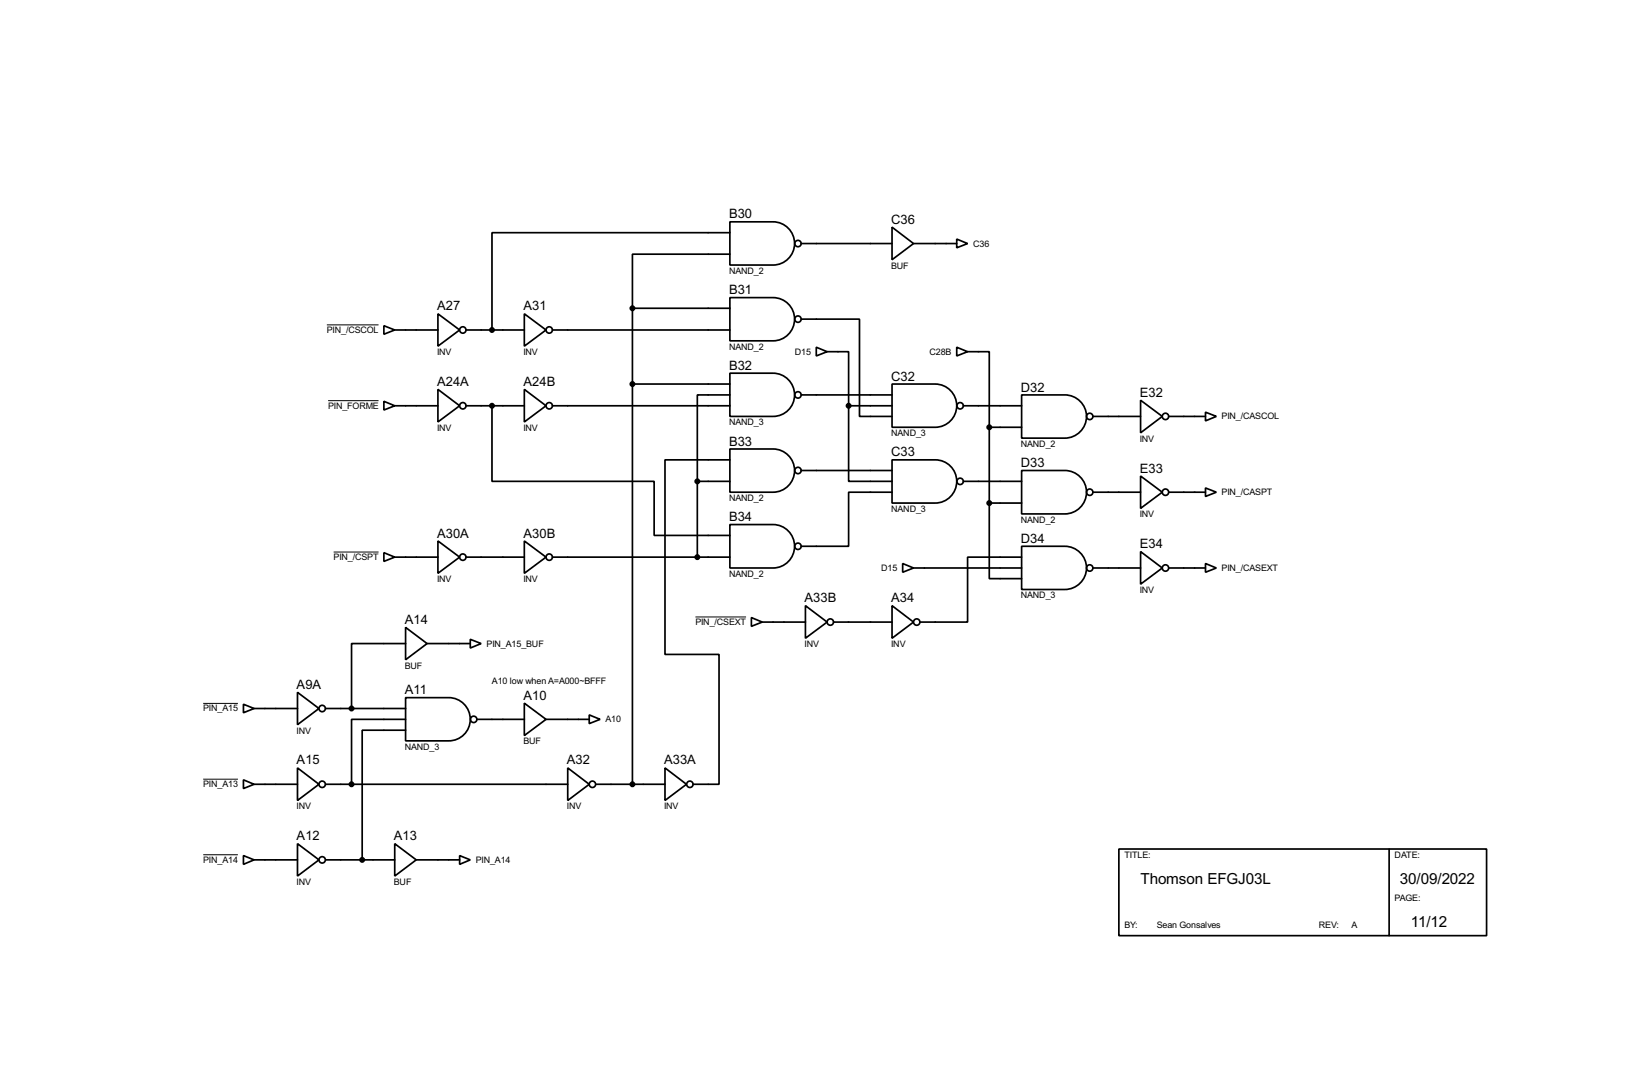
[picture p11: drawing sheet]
<svg xmlns="http://www.w3.org/2000/svg" width="383mm" height="256mm" viewBox="0 0 383 256" stroke-linecap="round" stroke-linejoin="round" font-family="sans-serif">
<g fill="none" stroke="#000" stroke-width=".4">
<path d="M171.5 52.1h10.2a5.1 5.1 0 0 1 5 5.1 5.1 5.1 0 0 1-5 5.1h-10.2zM171.5 59.7h-22.9v12.7M171.5 54.7h-55.9v22.8M188.3 57.2h21.3M209.6 53.4l5.1 3.8-5.1 3.8zM214.7 57.2h10.1M224.8 56.2l2.6 1-2.6 1zM90.2 76.5l2.6 1-2.6 1zM92.8 77.5h10.1M102.9 73.7l5.1 3.8-5.1 3.8zM109.5 77.5h13.7M123.2 73.7l5.1 3.8-5.1 3.8z"/>
<path d="M129.8 77.5h41.7M148.6 72.4v111.8M148.6 72.4h22.9M171.5 69.9h10.2a5.1 5.1 0 0 1 5 5.1 5.1 5.1 0 0 1-5 5.1h-10.2zM188.3 75h13.7v22.8h7.6M90.2 94.3l2.6 1-2.6 1zM92.8 95.3h10.1M102.9 91.5l5.1 3.8-5.1 3.8zM109.5 95.3h13.7M115.6 95.3v17.8h38.1v12.7h17.8M123.2 91.5l5.1 3.8-5.1 3.8zM129.8 95.3h41.7"/>
<path d="M148.6 90.2h22.9M171.5 87.7h10.2a5.1 5.1 0 0 1 5 5 5.1 5.1 0 0 1-5 5.1h-10.2zM171.5 92.8h-7.6v20.3M188.3 92.8h21.3M191.8 81.6l2.6 1-2.6 1zM194.4 82.6h5v12.7M199.4 95.3v17.8h10.2M199.4 95.3h10.2M209.6 90.2h10.2a5.1 5.1 0 0 1 5 5.1 5.1 5.1 0 0 1-5 5.1h-10.2zM224.8 81.6l2.6 1-2.6 1zM226.4 95.3h13.7M227.4 82.6h5.1v17.8"/>
<path d="M240.1 92.8h10.1a5.1 5.1 0 0 1 5.1 5 5.1 5.1 0 0 1-5.1 5.1h-10.1zM256.8 97.8h11.2M268 94l5.1 3.8-5.1 3.9zM274.6 97.8h8.7M283.3 96.8l2.5 1-2.5 1.1zM163.9 113.1h7.6M163.9 113.1v17.8M171.5 105.5h10.2a5.1 5.1 0 0 1 5 5 5.1 5.1 0 0 1-5 5.1h-10.2zM171.5 108h-15.2v45.7h12.7v30.5h-6.1M188.3 110.5h21.3M209.6 108h10.2a5.1 5.1 0 0 1 5 5.1 5.1 5.1 0 0 1-5 5.1h-10.2zM209.6 115.6h-10.2v12.7h-11.1"/>
<path d="M226.4 113.1h13.7M232.5 118.2v17.7h7.6M232.5 118.2h7.6M232.5 100.4v17.8M232.5 100.4h7.6M240.1 110.5h10.1a5.1 5.1 0 0 1 5.1 5.1 5.1 5.1 0 0 1-5.1 5.1h-10.1zM256.8 115.6h11.2M268 111.8l5.1 3.8-5.1 3.8zM274.6 115.6h8.7M283.3 114.6l2.5 1-2.5 1zM90.2 129.8l2.6 1.1-2.6 1zM92.8 130.9h10.1"/>
<path d="M102.9 127.1l5.1 3.8-5.1 3.8zM109.5 130.9h13.7M123.2 127.1l5.1 3.8-5.1 3.8zM129.8 130.9h41.7M171.5 123.2h10.2a5.1 5.1 0 0 1 5 5.1 5.1 5.1 0 0 1-5 5.1h-10.2zM212.1 132.4l2.6 1-2.6 1zM214.7 133.4h25.4M240.1 128.3h10.1a5.1 5.1 0 0 1 5.1 5.1 5.1 5.1 0 0 1-5.1 5.1h-10.1zM240.1 130.9h-12.7v15.2h-11.2M256.8 133.4h11.2M268 129.6l5.1 3.8-5.1 3.8zM274.6 133.4h8.7"/>
<path d="M283.3 132.4l2.5 1-2.5 1zM95.3 147.4l5.1 3.8-5.1 3.8zM95.3 151.2h-12.7v15.2M100.4 151.2h10.1M110.5 150.2l2.6 1-2.6 1zM176.6 145.1l2.5 1-2.5 1zM179.1 146.1h10.2M189.3 142.3l5.1 3.8-5.1 3.8zM195.9 146.1h13.7M209.6 142.3l5.1 3.8-5.1 3.8zM57.2 165.4l2.5 1-2.5 1zM59.7 166.4h10.2"/>
<path d="M69.9 162.6l5.1 3.8-5.1 3.8zM76.5 166.4h18.8M95.3 163.9h10.2a5.1 5.1 0 0 1 5 5 5.1 5.1 0 0 1-5 5.1h-10.2zM95.3 171.5h-10.2v30.5M95.3 169h-12.7v15.2M112.1 169h11.1M123.2 165.2l5.1 3.8-5.1 3.8zM128.3 169h10.2M138.5 167.9l2.5 1.1-2.5 1zM57.2 183.2l2.5 1-2.5 1zM59.7 184.2h10.2M69.9 180.4l5.1 3.8-5.1 3.8z"/>
<path d="M69.9 198.2l5.1 3.8-5.1 3.8zM76.5 184.2h56.9M92.8 198.2l5 3.8-5 3.8zM133.4 180.4l5.1 3.8-5.1 3.8zM140 184.2h16.3M156.3 180.4l5 3.8-5 3.8zM262.9 199.4h86.4v20.4h-86.4zM326.4 199.4v20.4M57.2 201l2.5 1-2.5 1zM59.7 202h10.2M76.5 202h16.3M97.8 202h10.2"/>
<path d="M108 201l2.5 1-2.5 1z"/>
<circle cx="187.5" cy="57.2" r=".75"/>
<circle cx="108.7" cy="77.5" r=".75"/>
<circle cx="129" cy="77.5" r=".75"/>
<circle cx="187.5" cy="75" r=".75"/>
<circle cx="108.7" cy="95.3" r=".75"/>
<circle cx="129" cy="95.3" r=".75"/>
<circle cx="187.5" cy="92.8" r=".75"/>
<circle cx="225.6" cy="95.3" r=".75"/>
<circle cx="256" cy="97.8" r=".75"/>
<circle cx="273.8" cy="97.8" r=".75"/>
<circle cx="187.5" cy="110.5" r=".75"/>
<circle cx="225.6" cy="113.1" r=".75"/>
<circle cx="256" cy="115.6" r=".75"/>
<circle cx="273.8" cy="115.6" r=".75"/>
<circle cx="108.7" cy="130.9" r=".75"/>
<circle cx="129" cy="130.9" r=".75"/>
<circle cx="187.5" cy="128.3" r=".75"/>
<circle cx="256" cy="133.4" r=".75"/>
<circle cx="273.8" cy="133.4" r=".75"/>
<circle cx="195.1" cy="146.1" r=".75"/>
<circle cx="215.4" cy="146.1" r=".75"/>
<circle cx="75.7" cy="166.4" r=".75"/>
<circle cx="111.3" cy="169" r=".75"/>
<circle cx="75.7" cy="184.2" r=".75"/>
<circle cx="139.2" cy="184.2" r=".75"/>
<circle cx="162.1" cy="184.2" r=".75"/>
<circle cx="75.7" cy="202" r=".75"/>
</g>
<path d="M76.8 76.3h12.2M77.1 94.1h11.9M78.4 129.7h10.6M163.4 144.9h11.9M47.8 165.2h8.1M47.8 183h8.1M47.8 200.8h8.1" fill="none" stroke="#000" stroke-width=".23"/>
<g fill="#000" stroke="#000" stroke-width=".4">
<circle cx="115.6" cy="77.5" r=".5"/>
<circle cx="148.6" cy="72.4" r=".5"/>
<circle cx="115.6" cy="95.3" r=".5"/>
<circle cx="148.6" cy="90.2" r=".5"/>
<circle cx="199.4" cy="95.3" r=".5"/>
<circle cx="163.8" cy="113.1" r=".5"/>
<circle cx="232.4" cy="118.2" r=".5"/>
<circle cx="232.4" cy="100.4" r=".5"/>
<circle cx="163.8" cy="130.9" r=".5"/>
<circle cx="82.6" cy="166.4" r=".5"/>
<circle cx="82.6" cy="184.2" r=".5"/>
<circle cx="148.6" cy="184.2" r=".5"/>
<circle cx="85.1" cy="202" r=".5"/>
</g>
<g font-size="4">
<text x="268" y="207.6">Thomson EFGJ03L</text>
<text x="329" y="207.6">30/09/2022</text>
<text x="331.5" y="217.7">11/12</text>
</g>
<g font-size="3.4">
<text x="171.3" y="51.3">B30</text>
<text x="209.4" y="52.6">C36</text>
<text x="171.3" y="69.1">B31</text>
<text x="102.7" y="72.9">A27</text>
<text x="123" y="72.9">A31</text>
<text x="171.3" y="86.9">B32</text>
<text x="209.4" y="89.4">C32</text>
<text x="102.7" y="90.7">A24A</text>
<text x="123" y="90.7">A24B</text>
<text x="239.9" y="92">D32</text>
<text x="267.8" y="93.2">E32</text>
<text x="171.3" y="104.7">B33</text>
<text x="209.4" y="107.2">C33</text>
<text x="239.9" y="109.7">D33</text>
<text x="267.8" y="111">E33</text>
<text x="171.3" y="122.4">B34</text>
<text x="102.7" y="126.3">A30A</text>
<text x="123" y="126.3">A30B</text>
<text x="239.9" y="127.5">D34</text>
<text x="267.8" y="128.8">E34</text>
<text x="189.1" y="141.5">A33B</text>
<text x="209.4" y="141.5">A34</text>
<text x="95.1" y="146.6">A14</text>
<text x="69.7" y="161.8">A9A</text>
<text x="95.1" y="163.1">A11</text>
<text x="123" y="164.4">A10</text>
<text x="69.7" y="179.6">A15</text>
<text x="133.2" y="179.6">A32</text>
<text x="156.1" y="179.6">A33A</text>
<text x="69.7" y="197.4">A12</text>
<text x="92.6" y="197.4">A13</text>
</g>
<g font-size="2.4">
<text x="228.7" y="57.9">C36</text>
<text x="171.3" y="64.3">NAND_2</text>
<text x="209.4" y="63.1">BUF</text>
<text x="76.8" y="78.2">PIN_/CSCOL</text>
<text x="102.7" y="83.4">INV</text>
<text x="123" y="83.4">INV</text>
<text x="171.3" y="82.2">NAND_2</text>
<text x="186.8" y="83.3">D15</text>
<text x="218.4" y="83.3">C28B</text>
<text x="77.1" y="96">PIN_FORME</text>
<text x="102.7" y="101.2">INV</text>
<text x="123" y="101.2">INV</text>
<text x="171.3" y="99.9">NAND_3</text>
<text x="287.1" y="98.5">PIN_/CASCOL</text>
<text x="209.4" y="102.5">NAND_3</text>
<text x="239.9" y="105">NAND_2</text>
<text x="267.8" y="103.8">INV</text>
<text x="171.3" y="117.7">NAND_2</text>
<text x="287.1" y="116.3">PIN_/CASPT</text>
<text x="209.4" y="120.3">NAND_3</text>
<text x="239.9" y="122.8">NAND_2</text>
<text x="267.8" y="121.5">INV</text>
<text x="78.4" y="131.6">PIN_/CSPT</text>
<text x="102.7" y="136.8">INV</text>
<text x="123" y="136.8">INV</text>
<text x="171.3" y="135.5">NAND_2</text>
<text x="207.1" y="134.1">D15</text>
<text x="287.1" y="134.1">PIN_/CASEXT</text>
<text x="239.9" y="140.6">NAND_3</text>
<text x="267.8" y="139.3">INV</text>
<text x="163.4" y="146.8">PIN_/CSEXT</text>
<text x="114.4" y="151.9">PIN_A15_BUF</text>
<text x="189.1" y="152">INV</text>
<text x="209.4" y="152">INV</text>
<text x="95.1" y="157.1">BUF</text>
<text x="115.6" y="160.7">A10 low when A=A000~BFFF</text>
<text x="47.8" y="167.1">PIN_A15</text>
<text x="69.7" y="172.3">INV</text>
<text x="142.3" y="169.7">A10</text>
<text x="95.1" y="176.1">NAND_3</text>
<text x="123" y="174.9">BUF</text>
<text x="47.8" y="184.9">PIN_A13</text>
<text x="69.7" y="190.1">INV</text>
<text x="133.2" y="190.1">INV</text>
<text x="156.1" y="190.1">INV</text>
<text x="47.8" y="202.7">PIN_A14</text>
<text x="111.8" y="202.7">PIN_A14</text>
<text x="264.2" y="201.6">TITLE:</text>
<text x="327.7" y="201.6">DATE:</text>
<text x="69.7" y="207.9">INV</text>
<text x="92.6" y="207.9">BUF</text>
<text x="327.7" y="211.7">PAGE:</text>
<text x="264.2" y="218.1">BY:</text>
<text x="271.8" y="218.1">Sean Gonsalves</text>
<text x="309.9" y="218.1">REV:</text>
<text x="317.6" y="218.1">A</text>
</g>
</svg>
